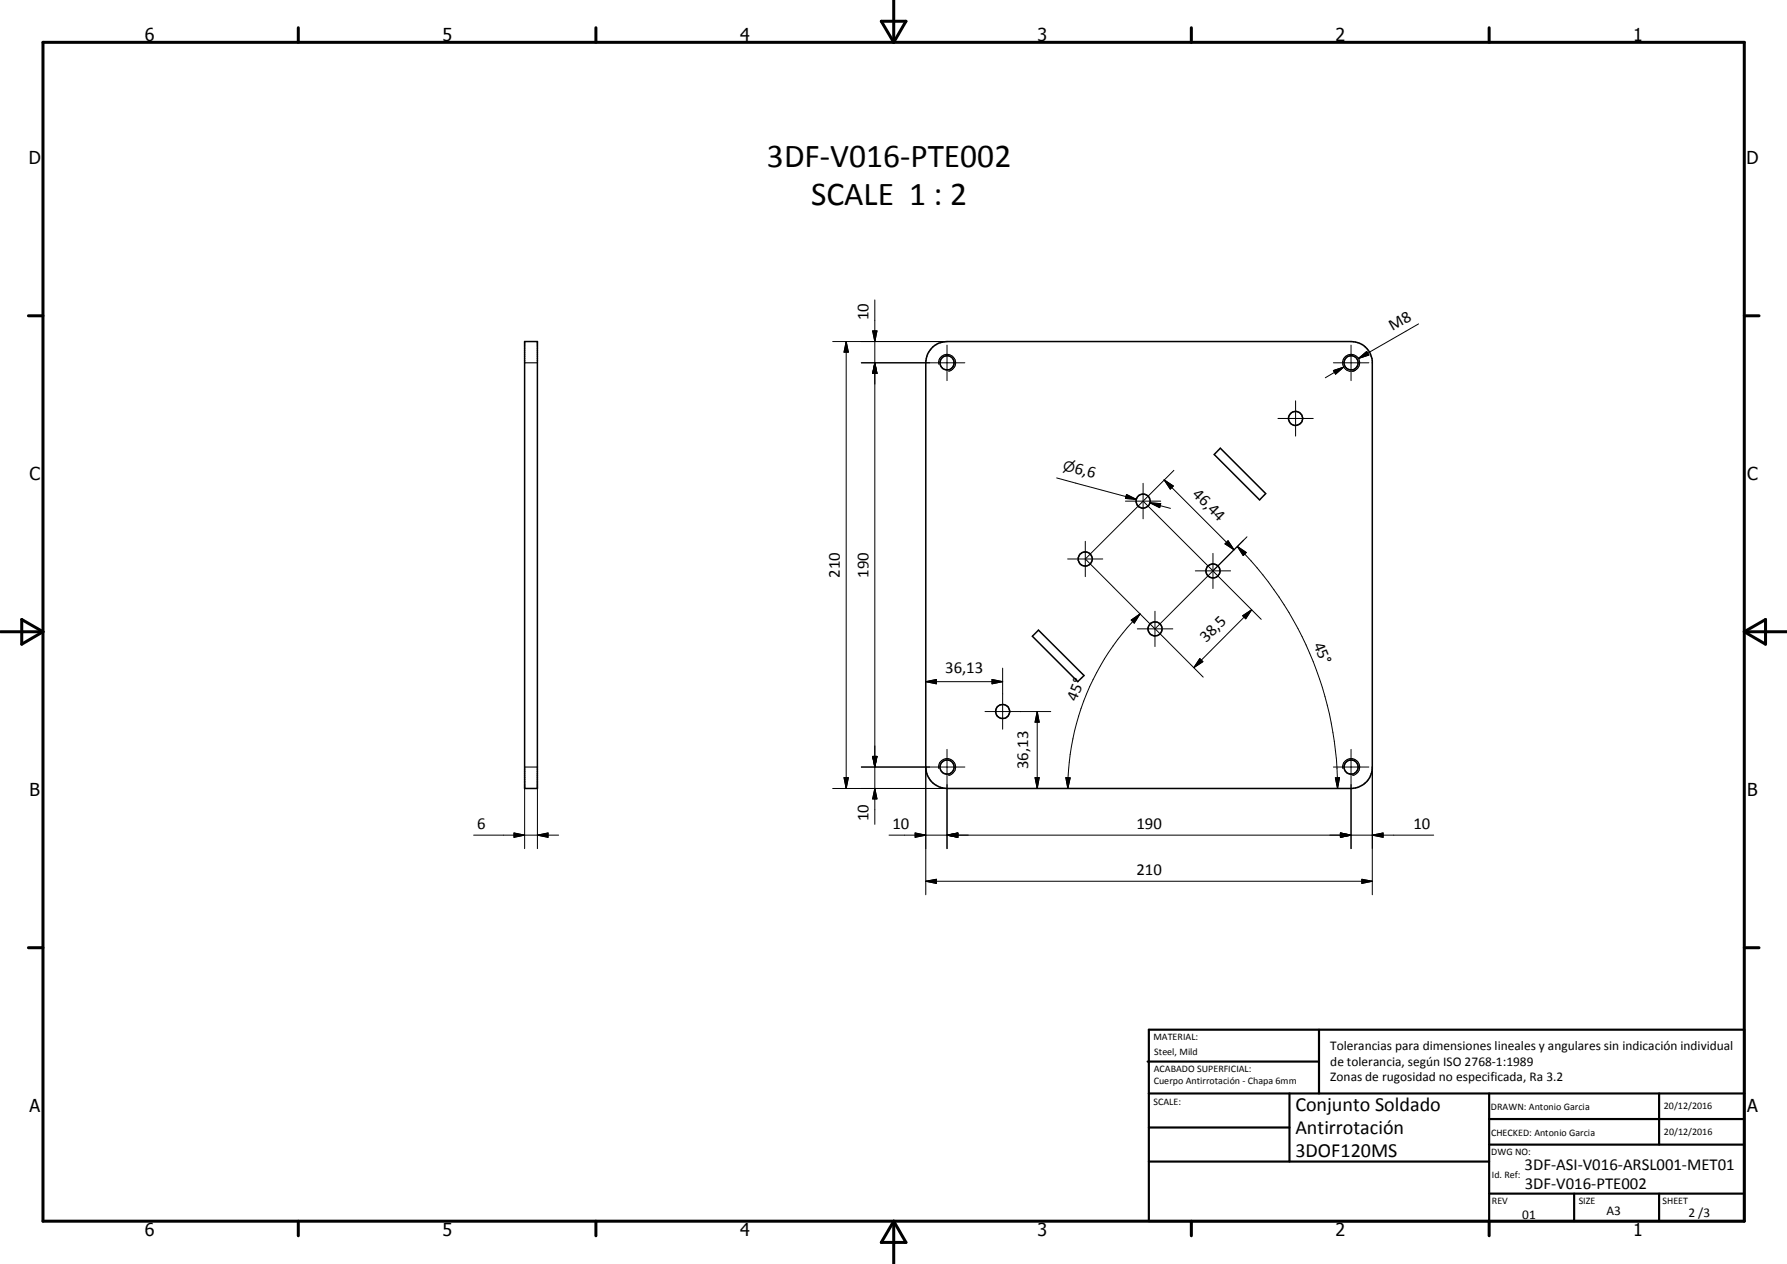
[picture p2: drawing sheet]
<svg xmlns="http://www.w3.org/2000/svg" width="420mm" height="297mm" viewBox="0 0 420 297" stroke-linecap="round" stroke-linejoin="round" font-family="sans-serif">
<g fill="none" stroke="#000" stroke-width=".35">
<path d="M123.3 80.3h3.1v105h-3.1zM219.3 81.5l1.3-.8 2.1-.4h95a4.9 4.9 0 0 1 5 4.5v96a5 5 0 0 1-5 4.5h-95a5 5 0 0 1-5-5v-95a5 5 0 0 1 1.6-3.8zM286.9 105.3l10.7 10.7-1.4 1.5-10.7-10.7zM242.7 149.5l1.5-1.4 10.7 10.6-1.5 1.5z"/>
<circle cx="222.7" cy="85.3" r="1.66"/>
<circle cx="304.6" cy="98.3" r="1.64"/>
<circle cx="317.6" cy="85.3" r="1.66"/>
<circle cx="268.8" cy="117.7" r="1.65"/>
<circle cx="255.2" cy="131.4" r="1.65"/>
<circle cx="285.2" cy="134.2" r="1.66"/>
<circle cx="271.6" cy="147.8" r="1.65"/>
<circle cx="235.7" cy="167.2" r="1.65"/>
<circle cx="222.7" cy="180.3" r="1.66"/>
<circle cx="317.7" cy="180.3" r="1.67"/>
</g>
<path d="M123.3 85.3h3.1M220.7 85.6a1.99 1.99 0 0 1 1.7-2.3 1.99 1.99 0 0 1 2.2 1.6 1.99 1.99 0 0 1-1.6 2.3M315.7 85.6a2 2 0 0 1 1.7-2.3 2 2 0 0 1 2.3 1.6 2 2 0 0 1-1.7 2.3M123.3 180.3h3.1M220.7 180.6a1.99 1.99 0 0 1 1.7-2.3 1.99 1.99 0 0 1 2.2 1.6 1.99 1.99 0 0 1-1.6 2.3M315.7 180.6a2 2 0 0 1 1.7-2.3 2 2 0 0 1 2.3 1.6 2 2 0 0 1-1.7 2.3" fill="none" stroke="#000" stroke-width=".25"/>
<g fill="none" stroke="#000" stroke-width=".71">
<path d="M10.1 9.9h400v277.1h-400zM70.1 6.5v3.4M140.1 6.5v3.4M207.2 5h5.8l-2.9 4.9zM210.1 0v9.9M280.1 6.5v3.4M350.1 6.5v3.4M6.7 74.2h3.4M410.1 74.2h3.5M.1 148.5h10M5.1 145.6l5 2.9-5 2.9zM410.1 148.5h10"/>
<path d="M410.1 148.5l5-2.9v5.8zM6.7 222.7h3.4M410.1 222.7h3.5M70.1 287v3.4M140.1 287v3.4M210.1 287v10M210.1 287l2.9 5h-5.8zM280.1 287v3.4M350.1 287v3.4"/>
</g>
<g fill="none" stroke="#000" stroke-width=".51">
<path d="M269.8 249.5h40.3M270.1 242h140v45h-140zM270.1 257h140M303.2 257v16M310.1 242v15M350.1 257v30M390.1 257v12M270.1 265h33.1M270.1 273h80M350.1 269h60M350.1 263h60M350.1 280.5h60"/>
<path d="M370.1 280.5v6.5M390.1 280.5v6.5"/>
</g>
<g fill="none" stroke="#000" stroke-width=".24">
<path d="M205.2 77.8h1l-.5 2.5zM205.7 70.5v123.2M333.5 76.1l-14.1 8.1M195.8 80.3h26.9M199 80.3l.5 2.5h-1.1zM199 80.3v105M202.5 85.3h24.4M205.7 85.3l.5 2.5h-1zM222.7 81.1v8.4M300.5 98.3h8.3M304.6 94.2v8.3M313.5 87.1l2.4-.8-1.9 1.6z"/>
<path d="M313.5 85.3h8.3M315.7 85.6l.2 .6a1.85 1.85 0 0 0 1.7 1M315.9 86.3l-4.3 2.5M317.7 81.1v8.4M318.7 87l-.9 .2M319.4 84.2l1.9-1.6 .5 .8zM321.6 83l-2.2 1.2M248.4 112.3l18.8 5M264.6 117.8h8.3M264.7 116.7l2.5 .6M264.9 116.2l2.3 1.1-2.6-.2zM268.8 117.8l16.4 16.4-13.6 13.6-16.4-16.4z"/>
<path d="M268.8 113.6v8.3M270.4 118.2l2.5 .2-.2 .9zM270.4 118.2l4.8 1.3M273.7 112.8l2.2 1.4-.7 .7zM273.7 112.8l16.4 16.4M276 110.5l-7.1 7.1M251 131.4h8.3M255.2 127.2v8.3M281 134.2h8.3M285.2 130v8.3M285.3 134.3l11.2 11.2M288 127.8l.7-.7 1.4 2.1z"/>
<path d="M288.7 127.1l1.4 2.1-2.1-1.4zM290.9 128.4l2.1 1.4-.7 .8zM290.9 128.4a80.6 80.6 0 0 1 23.6 56.9M293.2 126.2l-7.9 7.9M233.2 159.7l2.5 .5-2.5 .5zM235.7 157v14.4M266 145.7l2-1.4-1.3 2.1zM267.4 147.8h8.3M268 144.3a57.8 57.8 0 0 0-16.9 41M271.6 143.6v8.3M271.7 147.9l11.2 11.2M282.1 154.8l.7 .7-2.1 1.4z"/>
<path d="M292.2 144.7l2.1-1.4-1.4 2.1zM294.3 143.3l-13.6 13.6M205.2 177.8h1l-.5 2.5zM217.7 160.2l2.5-.5v1zM217.7 160.2h18M222.7 176.1v23.3M231.6 167.2h15.4M243.9 167.2l.4 2.5h-.9zM243.9 167.2v18.1M317.7 176.1v23.3M111.4 196.3h19.9M120.9 195.7l2.4 .6-2.4 .5z"/>
<path d="M123.3 180.3v19.1M126.4 196.3l2.5-.6v1.1zM126.4 180.3v19.1M195.8 185.3h26.9M198.4 182.8h1.1l-.5 2.5zM202.5 180.3h24.4M205.7 185.3l.5 2.4h-1zM209 196.3h128.1M215.2 195.7l2.5 .6-2.5 .5zM217.7 180.3v30M222.7 196.3l2.5-.6v1.1zM243.4 182.8h.9l-.4 2.5z"/>
<path d="M250.6 182.8h1l-.5 2.5zM313.5 180.3h8.3M314 182.8h.9l-.4 2.5zM315.2 195.7l2.5 .6-2.5 .5zM322.7 196.3l2.5-.6v1.1zM322.7 180.3v30M217.7 207.1l2.5-.5v1zM217.7 207.1h105M320.2 206.6l2.5 .5-2.5 .5z"/>
</g>
<g fill="#000">
<path d="M205.2 77.8h1l-.5 2.5zM199 80.3l.5 2.5h-1.1zM205.7 85.3l.5 2.5h-1zM313.5 87.1l2.4-.8-1.9 1.6zM319.4 84.2l1.9-1.6 .5 .8zM264.9 116.2l2.3 1.1-2.6-.2zM270.4 118.2l2.5 .2-.2 .9zM273.7 112.8l2.2 1.4-.7 .7zM288.7 127.1l1.4 2.1-2.1-1.4zM290.9 128.4l2.1 1.4-.7 .8zM217.7 160.2l2.5-.5v1zM266 145.7l2-1.4-1.3 2.1z"/>
<path d="M282.1 154.8l.7 .7-2.1 1.4zM292.2 144.7l2.1-1.4-1.4 2.1zM205.2 177.8h1l-.5 2.5zM233.2 159.7l2.5 .5-2.5 .5zM243.9 167.2l.4 2.5h-.9zM120.9 195.7l2.4 .6-2.4 .5zM126.4 196.3l2.5-.6v1.1zM198.4 182.8h1.1l-.5 2.5zM205.7 185.3l.5 2.4h-1zM215.2 195.7l2.5 .6-2.5 .5zM222.7 196.3l2.5-.6v1.1zM243.4 182.8h.9l-.4 2.5z"/>
<path d="M250.6 182.8h1l-.5 2.5zM314 182.8h.9l-.4 2.5zM315.2 195.7l2.5 .6-2.5 .5zM322.7 196.3l2.5-.6v1.1zM217.7 207.1l2.5-.5v1zM320.2 206.6l2.5 .5-2.5 .5z"/>
</g>
<g font-size="7.9">
<text x="180.3" y="39.2">3DF-V016-PTE002</text>
<text x="190.7" y="48.2">SCALE 1 : 2</text>
</g>
<g font-size="4.7">
<text x="304.6" y="261.2">Conjunto Soldado</text>
<text x="304.6" y="266.6">Antirrotación</text>
<text x="304.6" y="272">3DOF120MS</text>
</g>
<g font-size="4.2">
<text x="34" y="9.6">6</text>
<text x="104" y="9.6">5</text>
<text x="174" y="9.6">4</text>
<text x="244" y="9.6">3</text>
<text x="314" y="9.6">2</text>
<text x="384" y="9.6">1</text>
<text x="6.8" y="38.7">D</text>
<text x="410.6" y="38.7">D</text>
<text x="7" y="112.9">C</text>
<text x="410.8" y="112.9">C</text>
<text x="7" y="187.1">B</text>
<text x="410.8" y="187.1">B</text>
<text x="7" y="261.4">A</text>
<text x="410.8" y="261.4">A</text>
<text x="34" y="290.4">6</text>
<text x="104" y="290.4">5</text>
<text x="174" y="290.4">4</text>
<text x="244" y="290.4">3</text>
<text x="314" y="290.4">2</text>
<text x="384" y="290.4">1</text>
</g>
<g font-size="3.9">
<text x="204.2" y="75.3" transform="rotate(-90 204.2 75.3)">10</text>
<text x="327.4" y="77.9" transform="rotate(-30 327.4 77.9)">M8</text>
<text x="252.5" y="111.2" transform="rotate(15 252.5 111.2)">6,6</text>
<text x="280.2" y="116.4" transform="rotate(45 280.2 116.4)">46,44</text>
<text x="197.4" y="135.8" transform="rotate(-90 197.4 135.8)">210</text>
<text x="204.2" y="135.8" transform="rotate(-90 204.2 135.8)">190</text>
<text x="283.6" y="151.1" transform="rotate(-45 283.6 151.1)">38,5</text>
<text x="308.8" y="151.5" transform="rotate(68 308.8 151.5)">45°</text>
<text x="222.2" y="158.1">36,13</text>
<text x="253" y="165" transform="rotate(-67 253 165)">45°</text>
<text x="241.8" y="180.7" transform="rotate(-90 241.8 180.7)">36,13</text>
<text x="112.2" y="194.7">6</text>
<text x="204.2" y="193" transform="rotate(-90 204.2 193)">10</text>
<text x="209.8" y="194.7">10</text>
<text x="267.2" y="194.7">190</text>
<text x="332.3" y="194.7">10</text>
<text x="267.2" y="205.5">210</text>
<text x="358.5" y="275">3DF-ASI-V016-ARSL001-MET01</text>
<text x="358.5" y="279.4">3DF-V016-PTE002</text>
</g>
<text font-size="3.3" x="249.8" y="110.4" transform="rotate(15 249.8 110.4)">⌀</text>
<g font-size="3.1">
<text x="312.7" y="246.8">Tolerancias para dimensiones lineales y angulares sin indicación individual</text>
<text x="312.7" y="250.4">de tolerancia, según ISO 2768-1:1989</text>
<text x="312.7" y="254">Zonas de rugosidad no especificada, Ra 3.2</text>
<text x="357.9" y="286.4">01</text>
<text x="377.7" y="285.6">A3</text>
<text x="397" y="285.9">2 /3</text>
</g>
<g font-size="2.4">
<text x="271.2" y="244.4">MATERIAL:</text>
<text x="271.3" y="252">ACABADO SUPERFICIAL:</text>
<text x="271.4" y="247.9">Steel, Mild</text>
<text x="271.3" y="254.6">Cuerpo Antirrotación - Chapa 6mm</text>
<text x="271.2" y="259.7">SCALE:</text>
<text x="350.6" y="260.9">DRAWN: Antonio Garcia</text>
<text x="391.2" y="260.6">20/12/2016</text>
<text x="350.6" y="267">CHECKED: Antonio Garcia</text>
<text x="391.2" y="266.7">20/12/2016</text>
<text x="350.6" y="271.4">DWG NO:</text>
<text x="350.8" y="276.9">Id. Ref:</text>
<text x="350.8" y="282.8">REV</text>
<text x="371.2" y="282.9">SIZE</text>
<text x="390.9" y="282.9">SHEET</text>
</g>
</svg>
